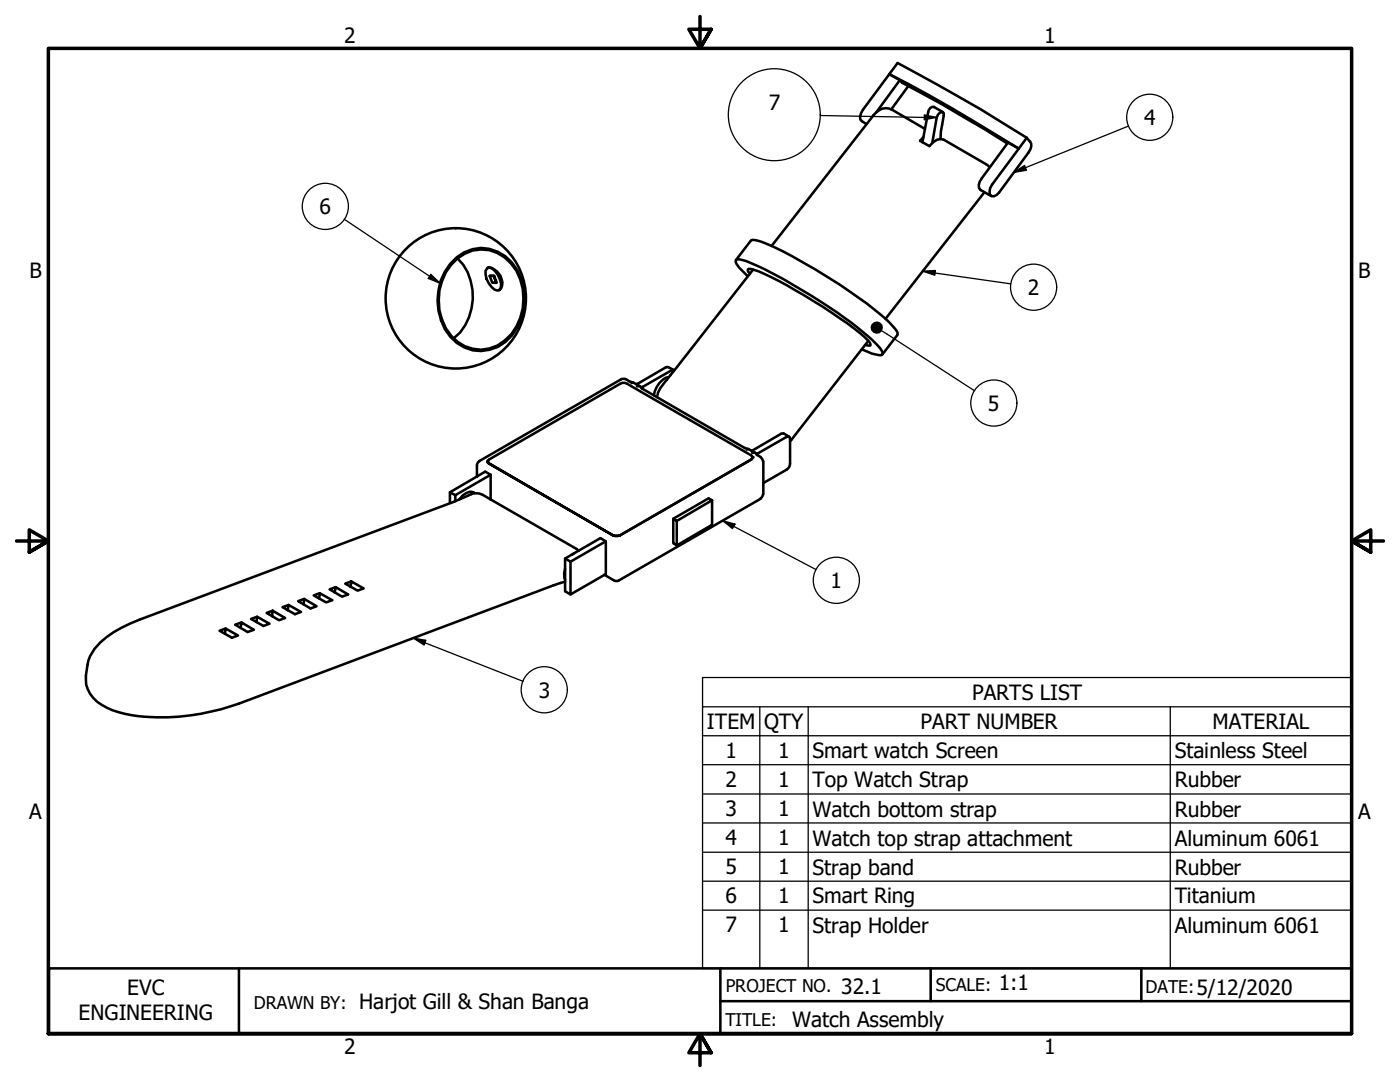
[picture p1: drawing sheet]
<svg xmlns="http://www.w3.org/2000/svg" width="279mm" height="216mm" viewBox="0 0 279 216" stroke-linecap="round" stroke-linejoin="round" font-family="sans-serif">
<!-- layer: Visible (ANSI) -->
<g fill="none" stroke="#000" stroke-width=".51">
<path d="M179.6 16l-4.7 6.4M181.3 17.1l-3.4 4.7M172.9 24.8l-.9-.6a1.61 1.61 0 0 1 .2-2.3l6.9-9.3 8 4.3a288.2 288.2 0 0 1 17.8 10.6M184.3 27.4l-.7 .7 1.9 1 1.5-1.2 .7-.2 .6 .2 8.5 4.9 .7 .6M184.6 25.7l-6.5-3.8a2.83 2.83 0 0 0-3.7 1l-20.4 26.2M187.7 27.7l.1-1.4 .5-3.2v-.6l-.3-.1-.4 .1-.4 .4-.3 .5-.8 5.1M188.2 22.4l-1.8-1.1a1.05 1.05 0 0 0-1.2 1.1l-1.1 6M196.5 38.4l-19.8 25.2M201 28.6l-4.4-2.8a275.2 275.2 0 0 0-16.6-9.3l-.4-.5-2.1-1.2a337.2 337.2 0 0 1 25.8 14.9M203.3 29.7l-2.1-1.3-5.3 7.2a1.62 1.62 0 0 0-.2 2.3l2.1 1.2M204.9 27.5a1.85 1.85 0 0 1 .3 3l-5.8 7.9-.5 .5-.6 .3-.4-.1a1.67 1.67 0 0 1 .1-2.3l5.3-7.1M204.9 27.5l-1.6 2.2"/>
<path d="M89.9 52.6a7.9 7.9 0 0 1 13.4 1.3 11.3 11.3 0 0 1-3.9 15.3 8.2 8.2 0 0 1-11.4-5.3 11.9 11.9 0 0 1 1.9-11.3zM91.3 51.6a7.5 7.5 0 0 1 10.7 1 11.2 11.2 0 0 1-1.3 15.3 7.6 7.6 0 0 1-11.7-2.4 11.2 11.2 0 0 1 2.3-13.9zM91.3 51.6a11 11 0 0 1-.7 15.9M97.2 53.5l.5-.1a3.8 3.8 0 0 1 2.2 3.9l-.2 .5-.4 .2a3.7 3.7 0 0 1-2.4-3.3v-.7zM97.3 53.5a1.09 1.09 0 0 1 1.4 .3 3 3 0 0 1 1.3 3.7l-.4 .4M97.7 55.1h.9M98.6 55.1h-.9l.5 1.3 .8 .1 .1-.1-.5-1.3 .4 1.4M146.9 51.9l3-3.9a3.9 3.9 0 0 1 2.8 .5 103.4 103.4 0 0 1 24.7 15.7l.7 .8a2.11 2.11 0 0 1 1 1.9l-3 3.8M149.2 55.1l-.9-.9a5.4 5.4 0 0 1-1.5-2l.1-.3a2.4 2.4 0 0 1 1.9 .2 106.5 106.5 0 0 1 25.3 15.7 5.7 5.7 0 0 1 2 2.7v.2l-.2 .2h-.4a9.9 9.9 0 0 1-3.5-1.2M149.7 54.6l-.4-.4-.1-.4 .2-.1a8.1 8.1 0 0 1 3.2 1 111.1 111.1 0 0 1 19.9 12.5l1.1 1.2 .1 .4v.2l-1-.2M150.3 53.8l-17.5 22.3a5.8 5.8 0 0 0-1.7 3.1M124.9 75.7l-.5-.1-.5 .1-28.3 16.3"/>
<path d="M125 75.7l.7 .4 .7 .2M126.4 76.3l-.4 .2M126.4 76.3l1.4 .8M128 77.5l20.7 11.9 .6 .2M133.5 75.2a3.8 3.8 0 0 0-2.8 2.8l-.2 .9M134.5 73.9l-1.1-.6h-.5l-5.6 3.3h-.4M134.6 73.9l-.3-.1-.3 .1-6 3.4-.4-.3-.5 .1M173.3 68l-15.6 20.1M90.9 98.8l-1.1-.6v2.2M94.7 98.4l-.2-.2a2.59 2.59 0 0 0-2.8 1.4M95.2 92.9v2.2M95.7 92l-.4 .4-.1 .5"/>
<path d="M97.9 94.7l-7 4.1v1.2M97.9 94.7l-1.1-.6-7 4.1M97.9 94.7v5M142.1 99.8v4.9l-7 4.1M149 89.7l.4-.1 1.3 .8M149.9 91.7l.3-.3v-.3l-.3-.2-24.7-14.3-1-.2-26.9 15.5v.3l.3 .3 24.7 14.3-24.7-14.3-.3-.4M149.9 91.7l-26.1 15.1M150.1 90.4l.5-.1 .4 .3 6-3.4 .4-.1 .2 .1 .1 5.3-.3 .9-5.1 3M150.2 91.2l-.3 .5M151 90.7l.8 .5M151.8 91.3l.3 .3 .2 .5M151.8 99.5l-28.3 16.3"/>
<path d="M152.3 98.6l-.2 .5-.3 .3M152.3 92.1v6.5M157.5 87.1l-1.1-.6-.5 .1-5.7 3.3h-.3M60.7 119.5l-1.2 .5 2.5 1.4 1.2-.4-2.5-1.5-.1 1.1M63.8 118.4l-1.2 .4 2.5 1.4 1.2-.4-2.5-1.4-.1 1M67 117.2l-1.2 .4 2.5 1.5 1.2-.5-2.5-1.4-.2 1M70.1 116l2.5 1.4-1.2 .5-2.5-1.4 1.2-.5-.1 1.1M112.8 111.4l7-4 1.1 .6v6.6l-7 4-1.1-.6zM112.8 111.4l1.1 .7v6.5M112.8 113.5l-.2 .9 .2 1.3M114.6 110.4l-.5 .3M115.5 109.9l-.4-.4-18.8-10.8a2.75 2.75 0 0 0-3 .2l-2.7 1.2-62.7 23.5a20.4 20.4 0 0 0-9 5.9 10.7 10.7 0 0 0-1.7 7.2 7 7 0 0 0 4.1 4.5 26.6 26.6 0 0 0 12.2 1.9 46.8 46.8 0 0 0 14.2-2.7l62.7-23.6 2.4-.7"/>
<path d="M120.6 114.7l2.2 1.2 .7-.1M120.9 108l-7 4.1M122.3 106.8l.4 .1 1.1-.1-.5 .1zM134.4 103.5l.7 .4v4.9l-.7-.4zM134.4 103.5l7-4.1 .7 .4-7 4.1M45 125.4l-1.2 .5 2.5 1.4 1.2-.5-2.5-1.4-.1 1.1M48.2 124.2l-1.3 .5 2.5 1.4 1.3-.4-2.5-1.5-.2 1.1M51.3 123.1l-1.2 .4 2.5 1.4 1.2-.4-2.5-1.4-.1 1M54.4 121.9l2.5 1.4-1.2 .5-2.5-1.5 1.2-.4-.1 1M57.6 120.7l-1.2 .5 2.5 1.4 1.2-.5-2.5-1.4-.2 1.1"/>
<circle cx="91" cy="59.5" r="14"/>
</g>
<g fill="#000">
<circle cx="97.3" cy="92.1" r=".25"/>
<circle cx="150.2" cy="91.2" r=".25"/>
</g>
<!-- layer: Symbol (ANSI) -->
<g fill="none" stroke="#000" stroke-width=".25">
<path d="M163.7 23.1l23.2 .3M184.5 22.9l2.4 .5-2.4 .5zM202.3 34.4l2.2-1.4 .4 1zM225.2 25.1l-22.9 9.3M68.7 43.8l19.1 12.7M86 54.7l1.8 1.8-2.3-.9zM184.1 54.1l2.6-.1-.1 .9zM184.1 54.1l17.6 2.5M176 66l18.5 12M144.2 103.9l2.5 .7-.5 .9zM144.2 103.9l18.7 9.8M82.5 127.3l2.5 .5-.4 .9z"/>
<path d="M82.5 127.3l21.9 8.7M140.2 141v-5.8h129.5v5.8M140.2 146.8h129.5M140.2 152.6h129.5M140.2 158.4h129.5M151.6 141v52.2M161.3 141v52.2M233.6 141v52.2M269.7 141h-129.5v5.8M269.7 141v52.2h-129.5v-46.4M140.2 164.2h129.5M140.2 170.1h129.5"/>
<path d="M140.2 175.8h129.5M140.2 181.6h129.5"/>
<circle cx="154.5" cy="22.9" r="9.2"/>
<circle cx="229.5" cy="23.4" r="4.6"/>
<circle cx="64.9" cy="41.2" r="4.6"/>
<circle cx="206.3" cy="57.3" r="4.6"/>
<circle cx="198.3" cy="80.4" r="4.6"/>
<circle cx="166.9" cy="115.8" r="4.6"/>
<circle cx="108.6" cy="137.6" r="4.6"/>
</g>
<!-- layer: Border (ANSI) -->
<path d="M139.7 3.3v6.4l-2.2-3.9h4.4l-2.2 3.9 2.2-3.9M3.3 107.9h6.4l-3.9-2.2v4.5l3.9-2.3-3.9 2.3M276.1 107.9h-6.4l3.9-2.2v4.5l-3.9-2.3 3.9 2.3M9.7 206.2v-196.5h260v196.5h-260h260M141.9 210.1l-2.2-3.9 2.2 3.9h-4.4l2.2-3.9v6.4" fill="none" stroke="#000" stroke-width=".7"/>
<!-- layer: Title (ANSI) -->
<path d="M9.8 193.2h259.9v13h-259.9zM47.7 193.2v13M143.8 199.8h125.9M143.8 193.2v13M185.7 193.2v6.6M227.8 193.2v6.6" fill="none" stroke="#000" stroke-width=".51"/>
<!-- layer: Symbol (ANSI) -->
<g fill="#000">
<path d="M184.5 22.9l2.4 .5-2.4 .5z" fill-rule="evenodd"/>
<path d="M202.3 34.4l2.2-1.4 .4 1z" fill-rule="evenodd"/>
<path d="M86 54.7l1.8 1.8-2.3-.9z" fill-rule="evenodd"/>
<path d="M184.1 54.1l2.6-.1-.1 .9z" fill-rule="evenodd"/>
<path d="M144.2 103.9l2.5 .7-.5 .9z" fill-rule="evenodd"/>
<path d="M82.5 127.3l2.5 .5-.4 .9z" fill-rule="evenodd"/>
<circle cx="175" cy="65.4" r="1.25"/>
</g>
<g font-size="4.2">
<text x="68.7" y="8.6">2</text>
<text x="208.4" y="8.6">1</text>
<text x="153.4" y="21.9">7</text>
<text x="228.3" y="25">4</text>
<text x="63.8" y="42.7">6</text>
<text x="5.9" y="55.5">B</text>
<text x="205.1" y="58.9">2</text>
<text x="271.1" y="55.5">B</text>
<text x="197.2" y="82">5</text>
<text x="165.7" y="117.3">1</text>
<text x="107.5" y="139.2">3</text>
<text x="194" y="139.6">PARTS LIST</text>
<text x="141.1" y="145.4">ITEM</text>
<text x="152.5" y="145.5">QTY</text>
<text x="183.7" y="145.4">PART NUMBER</text>
<text x="242" y="145.4">MATERIAL</text>
<text x="144.8" y="151.3">1</text>
<text x="155.3" y="151.3">1</text>
<text x="162.2" y="151.3">Smart watch Screen</text>
<text x="234.4" y="151.3">Stainless Steel</text>
<text x="144.8" y="157.1">2</text>
<text x="155.3" y="157">1</text>
<text x="162.2" y="157.1">Top Watch Strap</text>
<text x="234.4" y="157.1">Rubber</text>
<text x="5.8" y="163.4">A</text>
<text x="144.8" y="162.9">3</text>
<text x="155.3" y="162.9">1</text>
<text x="162.2" y="162.9">Watch bottom strap</text>
<text x="234.4" y="162.9">Rubber</text>
<text x="271" y="163.4">A</text>
<text x="144.8" y="168.7">4</text>
<text x="155.3" y="168.7">1</text>
<text x="162.2" y="168.7">Watch top strap attachment</text>
<text x="234.4" y="168.7">Aluminum 6061</text>
<text x="144.8" y="174.4">5</text>
<text x="155.3" y="174.4">1</text>
<text x="162.2" y="174.5">Strap band</text>
<text x="234.4" y="174.5">Rubber</text>
<text x="144.8" y="180.3">6</text>
<text x="155.3" y="180.3">1</text>
<text x="162.2" y="180.3">Smart Ring</text>
<text x="234.4" y="180.3">Titanium</text>
<text x="144.8" y="186.1">7</text>
<text x="155.3" y="186.1">1</text>
<text x="162.2" y="186.1">Strap Holder</text>
<text x="234.4" y="186.1">Aluminum 6061</text>
<text x="199.3" y="197.6">1:1</text>
<text x="15.7" y="203.6">ENGINEERING</text>
<text x="25.4" y="198.6">EVC</text>
<text x="71.7" y="201.3">Harjot Gill &amp; Shan Banga</text>
<text x="167.9" y="198.2">32.1</text>
<text x="238.8" y="198.5">5/12/2020</text>
<text x="158.1" y="204.9">Watch Assembly</text>
<text x="68.7" y="210.3">2</text>
<text x="208.4" y="210.3">1</text>
</g>
<g font-size="3.5">
<text x="144.8" y="197.9">PROJECT NO.</text>
<text x="186.8" y="197.7">SCALE:</text>
<text x="50.7" y="201.4">DRAWN BY:</text>
<text x="228.6" y="198.2">DATE:</text>
<text x="144.8" y="204.8">TITLE:</text>
</g>
</svg>
